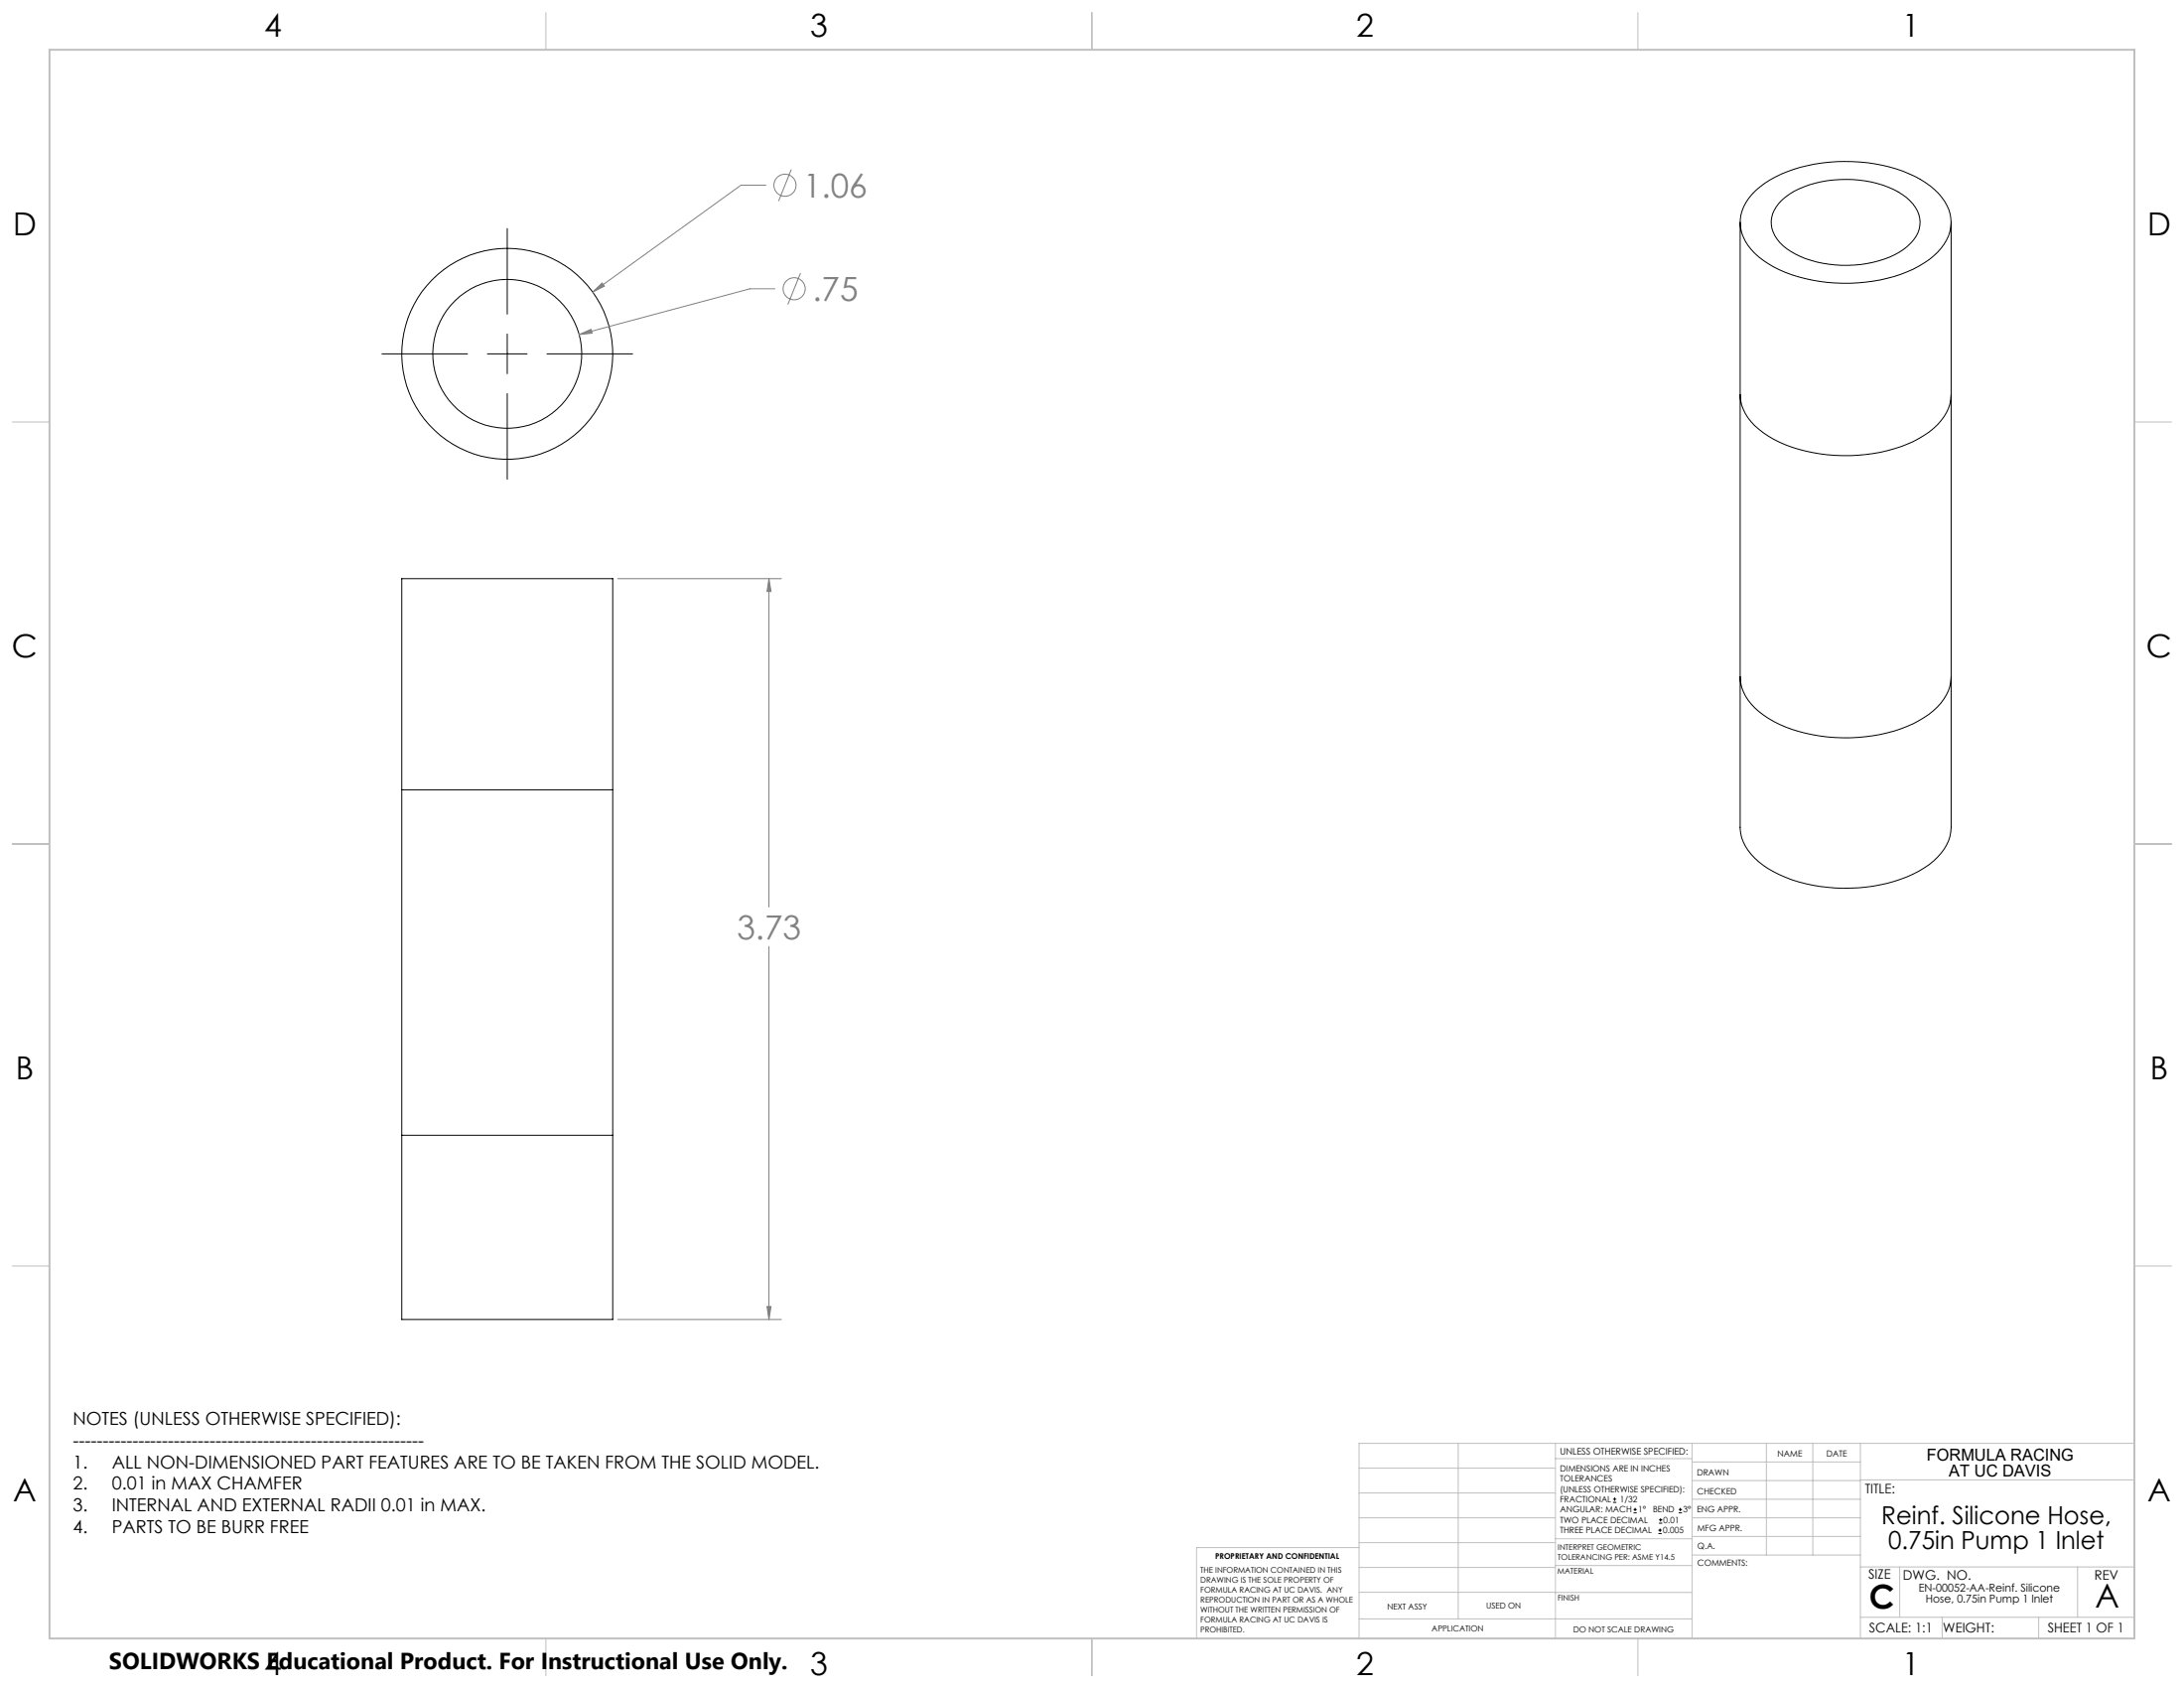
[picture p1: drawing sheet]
<svg xmlns="http://www.w3.org/2000/svg" width="559mm" height="432mm" viewBox="0 0 559 432" stroke-linecap="round" stroke-linejoin="round" font-family="sans-serif">
<g fill="none" stroke="#000" stroke-width=".25">
<path d="M129.8 58.5v21.9M445.2 56.9v154.7a12.4 12.4 0 0 0 6 9.8 38.9 38.9 0 0 0 26.1 5.5 33.5 33.5 0 0 0 17.4-6.6 11.7 11.7 0 0 0 4.5-8.7v-154.7M449.2 48.7a32.4 32.4 0 0 1 18.9-7.2 39.6 39.6 0 0 1 24.6 5.2 12.7 12.7 0 0 1 6.5 10.3 13 13 0 0 1-6.9 10.3 40.1 40.1 0 0 1-26.6 4.7 28.8 28.8 0 0 1-17.6-8.2 9.9 9.9 0 0 1 .2-14.1zM456 51.2a23.4 23.4 0 0 1 14.8-5.3 26.2 26.2 0 0 1 17 4.7 7.4 7.4 0 0 1 2.4 9.9 17 17 0 0 1-11 6.6 29.6 29.6 0 0 1-21-2.8 9.2 9.2 0 0 1-5-7.8 8.3 8.3 0 0 1 2.8-5.3zM97.7 90.5h21.9M124.7 90.5h10.2M129.8 85.4v10.2M139.9 90.5h22M129.8 100.7v21.9M445.2 101a12.2 12.2 0 0 0 6 9.7 37.3 37.3 0 0 0 22.2 5.9 36.7 36.7 0 0 0 20.2-6.1 12.2 12.2 0 0 0 5.6-9.5M102.8 148h54v189.5h-54zM445.2 173.2a12.2 12.2 0 0 0 6 9.7 37.3 37.3 0 0 0 22.2 5.8 34.9 34.9 0 0 0 21.3-6.9 11.7 11.7 0 0 0 4.5-8.6"/>
<path d="M102.8 202h54M102.8 290.4h54M412.7 384.3h.9M412.7 383.5h.9M413.1 383.1v.8M418 387h.8M418 386.2h.8M418.4 385.7v.9M424.3 392.3h.9M424.3 391.4h.9M424.5 389.6h.8M424.5 388.8h.8"/>
<path d="M424.7 391v.9M424.9 388.4v.8M429.5 387h.9M429.5 386.2h.9M429.9 385.7v.9"/>
<circle cx="129.8" cy="90.5" r="27"/>
<circle cx="129.8" cy="90.5" r="19"/>
</g>
<g fill="none" stroke="#808080" stroke-width=".25">
<path d="M195.9 47.4h-6.3l-37.9 27.3M202.5 43.4l-3.3 8M151.7 74.7l2.4-2.3 .5 .8zM198.3 73.9h-6.4l-43.7 11.7M204.8 69.9l-3.2 8M148.2 85.6l3-1.4 .3 1zM158 148h41.9M196.7 148v84M196.7 148l.6 3.3h-1zM196.7 242.1v95.4M158 337.5h41.9M196.3 334.2h1l-.6 3.3z"/>
<circle cx="200.8" cy="47.4" r="2.82"/>
<circle cx="203.2" cy="73.9" r="2.83"/>
</g>
<g fill="none" stroke="#c0c0c0" stroke-width=".25">
<path d="M139.7 3.2v9.5M279.4 3.2v9.5M419.1 3.2v9.5M3.1 107.9h9.6M546.1 107.9h9.5M3.1 215.9h9.6M546.1 215.9h9.5M3.1 323.8h9.6M546.1 323.8h9.5M347.7 375.6h50.3M373.1 369.2v44.9M398 369.2v49.9"/>
<path d="M398 373.1h34.9M432.9 369.2v49.9M432.9 378.7h43.1M432.9 374h43.1M451.9 369.2v28.6M463.8 369.2v28.6M476 369.2v49.9M476 378.6h70.1M546.1 369.2h-198.4v49.9M347.7 394.6h50.3M347.7 388.3h50.3M347.7 381.9h50.3"/>
<path d="M347.7 395.9h-41.6v23.2M398 393.6h35M432.9 383.5h43.1M432.9 388.3h43.1M432.9 393h43.1M433 397.8h43M139.7 419.1v9.6M279.4 419.1v9.6M347.7 414.1h85.2M347.7 401h50.3M347.7 407.3h50.3M398 407.4h34.9"/>
<path d="M398 400.5h35M419.1 419.1v9.6M476 413.7h70.1M476 400.8h70.1M486.1 400.8v12.9M496.9 413.7v5.4M521.6 413.7v5.4M531.6 400.8v12.9"/>
</g>
<path d="M12.7 12.7h533.4v406.4h-533.4z" fill="none" stroke="#c0c0c0" stroke-width=".5"/>
<path d="M196.3 334.2h1l-.6 3.3zM196.7 148l.6 3.3h-1zM148.2 85.6l3.3-.4-.3-1zM151.7 74.7l2.9-1.5-.5-.8z" fill="#808080"/>
<g font-size="8.5" fill="#808080">
<text x="205.5" y="50.6">1.06</text>
<text x="207.9" y="77.1">.75</text>
<text x="188.6" y="240.3">3.73</text>
</g>
<g font-size="8.5">
<text x="478.3" y="411.4">C</text>
<text x="536.1" y="411.3">A</text>
</g>
<g font-size="8.1">
<text x="67.6" y="9.3">4</text>
<text x="207.3" y="9.3">3</text>
<text x="347" y="9.3">2</text>
<text x="486.7" y="9.3">1</text>
<text x="3.3" y="60.1">D</text>
<text x="549.4" y="60.1">D</text>
<text x="3" y="168">C</text>
<text x="549.1" y="168">C</text>
<text x="4" y="276">B</text>
<text x="550.1" y="276">B</text>
<text x="3.3" y="383.9">A</text>
<text x="549.4" y="383.9">A</text>
<text x="67.6" y="428.4">4</text>
<text x="207.3" y="428.4">3</text>
<text x="347" y="428.4">2</text>
<text x="486.7" y="428.4">1</text>
</g>
<g font-size="6.3">
<text x="481.4" y="389.9">Reinf. Silicone Hose,</text>
<text x="483.2" y="396.2">0.75in Pump 1 Inlet</text>
</g>
<text font-size="5.9" x="27.9" y="427">SOLIDWORKS Educational Product. For Instructional Use Only.</text>
<g font-size="4.6">
<text x="18.6" y="364.4">NOTES (UNLESS OTHERWISE SPECIFIED):</text>
<text x="18.6" y="370">-----------------------------------------------------------</text>
<text x="18.6" y="375.5">1.</text>
<text x="28.7" y="375.5">ALL NON-DIMENSIONED PART FEATURES ARE TO BE TAKEN FROM THE SOLID MODEL.</text>
<text x="18.6" y="381.1">2.</text>
<text x="28.7" y="381.1">0.01 in MAX CHAMFER</text>
<text x="18.6" y="386.7">3.</text>
<text x="28.7" y="386.7">INTERNAL AND EXTERNAL RADII 0.01 in MAX.</text>
<text x="18.6" y="392.3">4.</text>
<text x="28.7" y="392.3">PARTS TO BE BURR FREE</text>
</g>
<g font-size="4.2">
<text x="493" y="373.5">FORMULA RACING</text>
<text x="498.7" y="377.8">AT UC DAVIS</text>
</g>
<g font-size="3.4">
<text x="477.2" y="381.9">TITLE:</text>
<text x="478.1" y="404">SIZE</text>
<text x="486.9" y="404">DWG. NO.</text>
<text x="535.9" y="404.1">REV</text>
<text x="478.2" y="417.6">SCALE: 1:1</text>
<text x="497.1" y="417.7">WEIGHT:</text>
<text x="523.9" y="417.6">SHEET 1 OF 1</text>
</g>
<g font-size="2.8">
<text x="490.9" y="407.2">EN-00052-AA-Reinf. Silicone</text>
<text x="492.7" y="410">Hose, 0.75in Pump 1 Inlet</text>
</g>
<text font-size="2.4" x="399.2" y="372.1">UNLESS OTHERWISE SPECIFIED:</text>
<g font-size="2.2">
<text x="399.2" y="376.4">DIMENSIONS ARE IN INCHES</text>
<text x="434.2" y="377.3">DRAWN</text>
<text x="454.8" y="372.5">NAME</text>
<text x="467.3" y="372.6">DATE</text>
<text x="399.2" y="379">TOLERANCES</text>
<text x="399.2" y="381.7">(UNLESS OTHERWISE SPECIFIED):</text>
<text x="434.3" y="382.2">CHECKED</text>
<text x="399.2" y="389.6">TWO PLACE DECIMAL</text>
<text x="399.2" y="384.3">FRACTIONAL</text>
<text x="399.2" y="387">ANGULAR: MACH</text>
<text x="414.5" y="384.3">1/32</text>
<text x="419.1" y="387">1°</text>
<text x="422.9" y="387">BEND</text>
<text x="425.6" y="389.6">0.01</text>
<text x="430.6" y="387">3°</text>
<text x="434.2" y="386.9">ENG APPR.</text>
<text x="399.2" y="392.3">THREE PLACE DECIMAL</text>
<text x="425.5" y="392.3">0.005</text>
<text x="434.3" y="391.6">MFG APPR.</text>
<text x="434.3" y="396.3">Q.A.</text>
<text x="434.3" y="400.5">COMMENTS:</text>
</g>
<g font-size="2.1">
<text x="354.9" y="411.6">NEXT ASSY</text>
<text x="380.3" y="411.6">USED ON</text>
<text x="366.3" y="417.4">APPLICATION</text>
<text x="402.5" y="417.5">DO NOT SCALE DRAWING</text>
</g>
<g font-size="2">
<text x="310.9" y="398.8">PROPRIETARY AND CONFIDENTIAL</text>
<text x="398.6" y="396.5">INTERPRET GEOMETRIC</text>
<text x="398.6" y="399">TOLERANCING PER: ASME Y14.5</text>
<text x="307.2" y="402.4">THE INFORMATION CONTAINED IN THIS</text>
<text x="307.2" y="404.9">DRAWING IS THE SOLE PROPERTY OF</text>
<text x="307.2" y="407.5">FORMULA RACING AT UC DAVIS. ANY</text>
<text x="398.5" y="402.6">MATERIAL</text>
<text x="307.2" y="410">REPRODUCTION IN PART OR AS A WHOLE</text>
<text x="307.2" y="412.5">WITHOUT THE WRITTEN PERMISSION OF</text>
<text x="398.5" y="409.4">FINISH</text>
<text x="307.2" y="415">FORMULA RACING AT UC DAVIS IS</text>
<text x="307.2" y="417.6">PROHIBITED.</text>
</g>
</svg>
